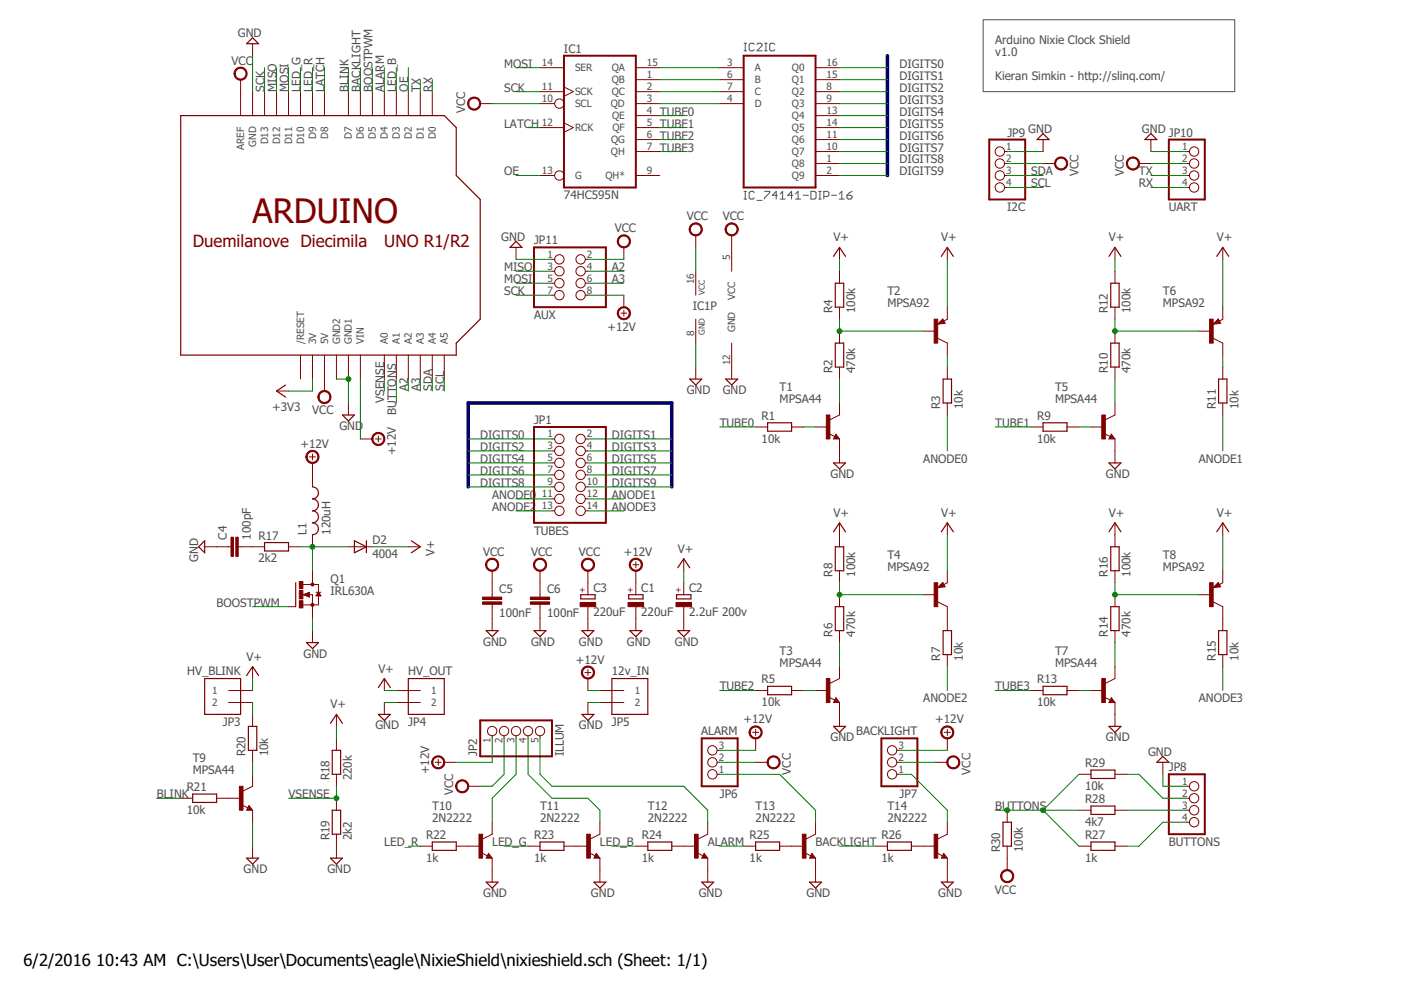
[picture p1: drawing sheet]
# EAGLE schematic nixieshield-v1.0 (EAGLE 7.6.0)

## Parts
C1  220uF  CPOL-EUE1.8-4  [E1,8-4]
C2  2.2uF 200v  CPOL-EUE1.8-4  [E1,8-4]
C3  220uF  CPOL-EUE1.8-4  [E1,8-4]
C4  100pF  C-EU025-024X044  [C025-024X044]
C5  100nF  C-EU025-024X044  [C025-024X044]
C6  100nF  C-EU025-024X044  [C025-024X044]
D2  4004  DIODE-D-7.5  [D-7.5]
IC1  74HC595N  [DIL16]
IC2  IC_74141-DIP-16  [DIL16]
JP1  TUBES  PINHD-2X7  [2X07]
JP2  ILLUM  PINHD-1X5  [1X05]
JP3  HV_BLINK  1X2-3.5MM  [1X2-3.5MM]
JP4  HV_OUT  1X2-3.5MM  [1X2-3.5MM]
JP5  12v_IN  1X2-3.5MM  [1X2-3.5MM]
JP6  ALARM  PINHD-1X3  [1X03]
JP7  BACKLIGHT  PINHD-1X3  [1X03]
JP8  BUTTONS  PINHD-1X4  [1X04]
JP9  I2C  PINHD-1X4  [1X04]
JP10  UART  PINHD-1X4  [1X04]
JP11  AUX  PINHD-2X4  [2X04]
L1  120uH  L-US0207/2V  [0207/2V]
Q1  IRL630A  [TO220AV]
R1  10k  R-EU_0204/7  [0204/7]
R2  470k  R-EU_0204/7  [0204/7]
R3  10k  R-EU_0204/7  [0204/7]
R4  100k  R-EU_0204/7  [0204/7]
R5  10k  R-EU_0204/7  [0204/7]
R6  470k  R-EU_0204/7  [0204/7]
R7  10k  R-EU_0204/7  [0204/7]
R8  100k  R-EU_0204/7  [0204/7]
R9  10k  R-EU_0204/7  [0204/7]
R10  470k  R-EU_0204/7  [0204/7]
R11  10k  R-EU_0204/7  [0204/7]
R12  100k  R-EU_0204/7  [0204/7]
R13  10k  R-EU_0204/7  [0204/7]
R14  470k  R-EU_0204/7  [0204/7]
R15  10k  R-EU_0204/7  [0204/7]
R16  100k  R-EU_0204/7  [0204/7]
R17  2k2  R-EU_0204/7  [0204/7]
R18  220k  R-EU_0204/7  [0204/7]
R19  2k2  R-EU_0204/7  [0204/7]
R20  10k  R-EU_0204/7  [0204/7]
R21  10k  R-EU_0204/7  [0204/7]
R22  1k  R-EU_0204/7  [0204/7]
R23  1k  R-EU_0204/7  [0204/7]
R24  1k  R-EU_0204/7  [0204/7]
R25  1k  R-EU_0204/7  [0204/7]
R26  1k  R-EU_0204/7  [0204/7]
R27  1k  R-EU_0204/7  [0204/7]
R28  4k7  R-EU_0204/7  [0204/7]
R29  10k  R-EU_0204/7  [0204/7]
R30  100k  R-EU_0204/7  [0204/7]
T1  MPSA44  MPSA44-NPN-TO92-EBC  [TO92-EBC]
T2  MPSA92  MPSA92-PNP-TO92-EBC  [TO92-EBC]
T3  MPSA44  MPSA44-NPN-TO92-EBC  [TO92-EBC]
T4  MPSA92  MPSA92-PNP-TO92-EBC  [TO92-EBC]
T5  MPSA44  MPSA44-NPN-TO92-EBC  [TO92-EBC]
T6  MPSA92  MPSA92-PNP-TO92-EBC  [TO92-EBC]
T7  MPSA44  MPSA44-NPN-TO92-EBC  [TO92-EBC]
T8  MPSA92  MPSA92-PNP-TO92-EBC  [TO92-EBC]
T9  MPSA44  MPSA44-NPN-TO92-EBC  [TO92-EBC]
T10  2N2222  [TO92-EBC-OVAL]
T11  2N2222  [TO92-EBC-OVAL]
T12  2N2222  [TO92-EBC-OVAL]
T13  2N2222  [TO92-EBC-OVAL]
T14  2N2222  [TO92-EBC-OVAL]
U$1  ARDUINOUNO  [ARDUINO]

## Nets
+3V3: U$1.3V
+12V: C1.+ JP2.1 JP5.1 JP6.3 JP7.3 JP11.8 L1.1 U$1.VIN
A2: JP11.4 U$1.A2
A3: JP11.6 U$1.A3
ALARM: R25.1 U$1.D4
ANODE0: JP1.11 R3.1
ANODE1: JP1.12 R11.1
ANODE2: JP1.13 R7.1
ANODE3: JP1.14 R15.1
BACKLIGHT: R26.1 U$1.D6
BLINK: R21.1 U$1.D7
BOOSTPWM: Q1.B(G) U$1.D5
BUTTONS: R27.1 R28.1 R29.1 R30.2 U$1.A1
DIGITS0: IC2.16(IC:Q0) JP1.1
DIGITS1: IC2.15(IC:Q1) JP1.2
DIGITS2: IC2.8(IC:Q2) JP1.3
DIGITS3: IC2.9(IC:Q3) JP1.4
DIGITS4: IC2.13(IC:Q4) JP1.5
DIGITS5: IC2.14(IC:Q5) JP1.6
DIGITS6: IC2.11(IC:Q6) JP1.7
DIGITS7: IC2.10(IC:Q7) JP1.8
DIGITS8: IC2.1(IC:Q8) JP1.9
DIGITS9: IC2.2(IC:Q9) JP1.10
GND: C1.- C2.- C3.- C4.1 C5.2 C6.2 IC1.8(GND) IC2.12(SUPPLY:GND) JP4.2 JP5.2 JP8.1 JP9.1 JP10.1 JP11.1 Q1.E(S) R19.1 T1.E T3.E T5.E T7.E T9.E T10.E T11.E T12.E T13.E T14.E U$1.GND U$1.GND1 U$1.GND2
LATCH: IC1.12(RCK) U$1.D8
LED_B: R24.1 U$1.D3
LED_G: R23.1 U$1.D10
LED_R: R22.1 U$1.D9
MISO: JP11.3 U$1.D12
MOSI: IC1.14(SER) JP11.5 U$1.D11
N$1: IC1.1(QB) IC2.6(IC:B)
N$2: IC1.2(QC) IC2.7(IC:C)
N$3: IC1.3(QD) IC2.4(IC:D)
N$4: IC1.15(QA) IC2.3(IC:A)
N$5: R2.1 T1.C
N$6: R1.2 T1.B
N$7: R3.2 T2.C
N$8: R2.2 R4.1 T2.B
N$9: R5.2 T3.B
N$10: R7.2 T4.C
N$11: R6.1 T3.C
N$12: R6.2 R8.1 T4.B
N$13: R9.2 T5.B
N$14: R11.2 T6.C
N$15: R10.1 T5.C
N$16: R10.2 R12.1 T6.B
N$17: R13.2 T7.B
N$18: R15.2 T8.C
N$19: R14.1 T7.C
N$20: R14.2 R16.1 T8.B
N$21: D2.A L1.2 Q1.C(D) R17.2
N$22: C4.2 R17.1
N$23: R20.1 T9.C
N$24: R21.2 T9.B
N$25: R22.2 T10.B
N$26: R23.2 T11.B
N$27: R24.2 T12.B
N$28: R25.2 T13.B
N$29: JP2.3 T10.C
N$30: JP2.4 T11.C
N$31: JP2.5 T12.C
N$32: JP3.2 R20.2
N$33: JP6.1 T13.C
N$34: R26.2 T14.B
N$35: JP7.1 T14.C
N$36: JP8.4 R27.2
N$37: JP8.3 R28.2
N$38: JP8.2 R29.2
OE: IC1.13(G) U$1.D2
RX: JP10.4 U$1.D0
SCK: IC1.11(SCK) JP11.7 U$1.D13
SCL: JP9.4 U$1.A5
SDA: JP9.3 U$1.A4
TUBE0: IC1.4(QE) R1.1
TUBE1: IC1.5(QF) R9.1
TUBE2: IC1.6(QG) R5.1
TUBE3: IC1.7(QH) R13.1
TX: JP10.3 U$1.D1
V+: C2.+ D2.C JP3.1 JP4.1 R4.2 R8.2 R12.2 R16.2 R18.2 T2.E T4.E T6.E T8.E
VCC: C3.+ C5.1 C6.1 IC1.10(SCL) IC1.16(VCC) IC2.5(SUPPLY:VCC) JP2.2 JP6.2 JP7.2 JP9.2 JP10.2 JP11.2 R30.1 U$1.5V U$1.AREF
VSENSE: R18.1 R19.2 U$1.A0
Unconnected: IC1.9(QH*) U$1.RESET(/RESET)

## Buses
DIGITS[0..9]

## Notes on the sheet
- Arduino Nixie Clock Shield
- v1.0
- Kieran Simkin - http://slinq.com/
